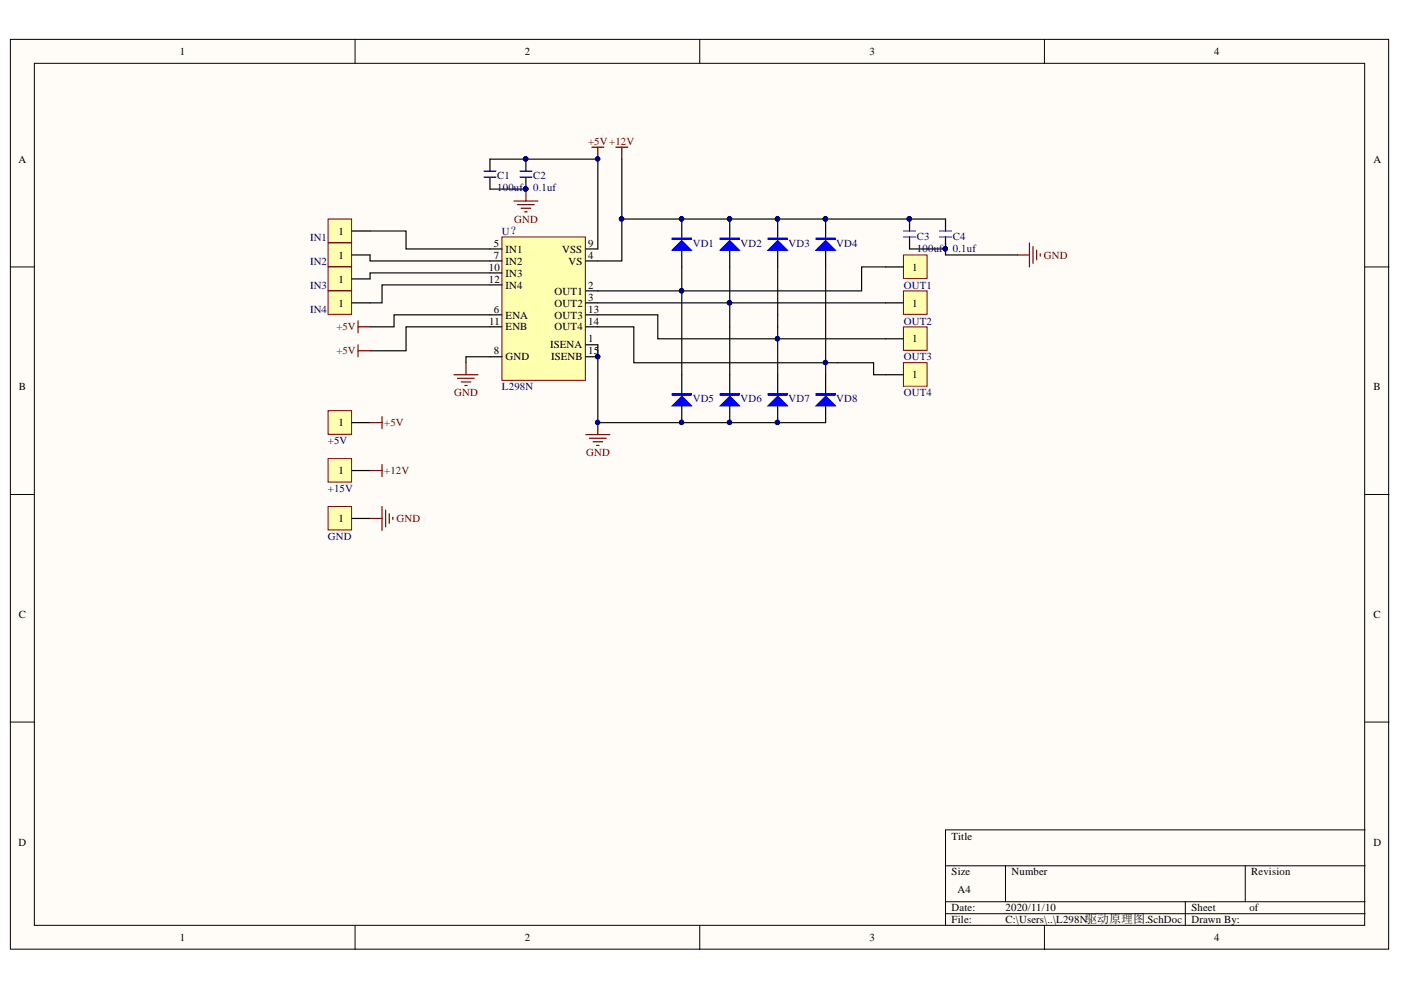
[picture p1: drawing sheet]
<svg xmlns="http://www.w3.org/2000/svg" width="297mm" height="210mm" viewBox="0 0 297 210" stroke-linecap="round" stroke-linejoin="round" font-family="sans-serif">
<g fill="#fffcf8" stroke="#000" stroke-width=".21">
<path d="M2.2 8.3h292.2v192.9h-292.2z"/>
<path d="M7.3 13.4h282v182.8h-282z"/>
</g>
<g fill="none" stroke="#000" stroke-width=".21">
<path d="M75.3 8.3v5.1M148.4 8.3v5.1M221.4 8.3v5.1M2.2 56.6h5.1M289.4 56.6h5.1M2.2 104.8h5.1M289.4 104.8h5.1M2.2 153.1h5.1M289.4 153.1h5.1M289.4 176h-88.9v20.3M75.3 196.3v5M148.4 196.3v5"/>
<path d="M200.5 183.6h88.9M200.5 191.2h88.9M200.5 193.7h88.9M213.2 183.6v7.6M221.4 196.3v5M251.3 191.2v5.1M264 183.6v7.6"/>
</g>
<path d="M69.6 46.4h4.9v5h-4.9z" fill="#ffffb0" stroke="#800000" stroke-width=".21"/>
<path d="M74.6 49h3.9" fill="none" stroke="#000" stroke-width=".25"/>
<path d="M69.6 51.5h4.9v5h-4.9z" fill="#ffffb0" stroke="#800000" stroke-width=".21"/>
<path d="M74.6 54.1h3.9" fill="none" stroke="#000" stroke-width=".25"/>
<path d="M69.6 56.6h4.9v5h-4.9z" fill="#ffffb0" stroke="#800000" stroke-width=".21"/>
<path d="M74.6 59.1h3.9" fill="none" stroke="#000" stroke-width=".25"/>
<path d="M69.6 61.7h4.9v5h-4.9z" fill="#ffffb0" stroke="#800000" stroke-width=".21"/>
<path d="M144.5 46.4v4.1M144.5 52.8v3.8M74.6 64.2h3.9" fill="none" stroke="#000" stroke-width=".25"/>
<path d="M78.5 49h7.6v3.8h17.8M78.5 54.1v1.2h25.4M103.9 57.9h-25.4v1.2M103.9 40.1h7.6M103.9 60.4h-22.9v3.8h-2.5M103.9 66.8h-20.4v2.5h-5M103.9 69.3h-17.8v5.1h-7.6M103.9 75.6h-5.1v1.3" fill="none" stroke="#080d02" stroke-width=".25"/>
<g fill="none" stroke="#800000" stroke-width=".25">
<path d="M125.5 31.2h2.5M126.8 31.2v2.5M130.6 31.2h2.5M131.8 31.2v2.5M109 42.6h5M109.7 43.4h3.6M110.5 44.2h2M111.2 44.9h.6M111.5 40.1v2.5M96.3 79.5h5M98.8 76.9v2.6M97 80.2h3.6"/>
<path d="M97.8 81h2M98.5 81.7h.5"/>
</g>
<g fill="#000080" stroke="#000080" stroke-width=".21">
<circle cx="111.4" cy="40" r=".46"/>
<circle cx="126.7" cy="33.7" r=".46"/>
<circle cx="144.5" cy="46.4" r=".46"/>
</g>
<path d="M142.5 53l2-2 2.1 2z" fill="#00f"/>
<path d="M142.5 53l2-2 2.1 2zM142.5 50.5h4.1v.3h-4.1zM142.5 50.6h4.1" fill="none" stroke="#00f" stroke-width=".25"/>
<g fill="#000080" stroke="#000080" stroke-width=".21">
<circle cx="144.5" cy="46.4" r=".46"/>
<circle cx="154.7" cy="46.4" r=".46"/>
</g>
<path d="M154.7 46.4v4.1M154.7 52.8v3.8" fill="none" stroke="#000" stroke-width=".25"/>
<path d="M152.7 53l2-2 2 2z" fill="#00f"/>
<path d="M152.7 53l2-2 2 2zM152.7 50.5h4v.3h-4zM152.7 50.6h4" fill="none" stroke="#00f" stroke-width=".25"/>
<g fill="#000080" stroke="#000080" stroke-width=".21">
<circle cx="154.7" cy="46.4" r=".46"/>
<circle cx="164.8" cy="46.4" r=".46"/>
</g>
<path d="M164.9 46.4v4.1M164.9 52.8v3.8" fill="none" stroke="#000" stroke-width=".25"/>
<path d="M162.8 53l2.1-2 2 2z" fill="#00f"/>
<path d="M162.8 53l2.1-2 2 2zM162.8 50.5h4.1v.3h-4.1zM162.8 50.6h4.1" fill="none" stroke="#00f" stroke-width=".25"/>
<g fill="#000080" stroke="#000080" stroke-width=".21">
<circle cx="164.8" cy="46.4" r=".46"/>
<circle cx="175" cy="46.4" r=".46"/>
</g>
<path d="M175.1 46.4v4.1M175.1 52.8v3.8" fill="none" stroke="#000" stroke-width=".25"/>
<path d="M173 53l2.1-2 2 2z" fill="#00f"/>
<path d="M173 53l2.1-2 2 2zM173 50.5h4.1v.3h-4.1zM173 50.6h4.1" fill="none" stroke="#00f" stroke-width=".25"/>
<g fill="#000080" stroke="#000080" stroke-width=".21">
<circle cx="175" cy="46.4" r=".46"/>
<circle cx="144.5" cy="89.6" r=".46"/>
</g>
<path d="M215.7 54.1h2.6M218.3 51.5v5.1M219 52.3v3.5M219.8 53v2.1M220.6 53.8v.5" fill="none" stroke="#800000" stroke-width=".25"/>
<path d="M144.5 79.5v4M144.5 85.8v3.8" fill="none" stroke="#000" stroke-width=".25"/>
<path d="M142.5 86.1l2-2.1 2.1 2.1z" fill="#00f"/>
<path d="M142.5 86.1l2-2.1 2.1 2.1zM142.5 83.5h4.1v.3h-4.1zM142.5 83.6h4.1" fill="none" stroke="#00f" stroke-width=".25"/>
<g fill="#000080" stroke="#000080" stroke-width=".21">
<circle cx="144.5" cy="89.6" r=".46"/>
<circle cx="154.7" cy="89.6" r=".46"/>
</g>
<path d="M154.7 79.5v4M154.7 85.8v3.8" fill="none" stroke="#000" stroke-width=".25"/>
<path d="M152.7 86.1l2-2.1 2 2.1z" fill="#00f"/>
<path d="M152.7 86.1l2-2.1 2 2.1zM152.7 83.5h4v.3h-4zM152.7 83.6h4" fill="none" stroke="#00f" stroke-width=".25"/>
<g fill="#000080" stroke="#000080" stroke-width=".21">
<circle cx="154.7" cy="89.6" r=".46"/>
<circle cx="164.8" cy="89.6" r=".46"/>
</g>
<path d="M164.9 79.5v4M164.9 85.8v3.8" fill="none" stroke="#000" stroke-width=".25"/>
<path d="M162.8 86.1l2.1-2.1 2 2.1z" fill="#00f"/>
<path d="M162.8 86.1l2.1-2.1 2 2.1zM162.8 83.5h4.1v.3h-4.1zM162.8 83.6h4.1" fill="none" stroke="#00f" stroke-width=".25"/>
<circle cx="164.8" cy="89.6" r=".46" fill="#000080" stroke="#000080" stroke-width=".21"/>
<path d="M175.1 79.5v4M175.1 85.8v3.8" fill="none" stroke="#000" stroke-width=".25"/>
<path d="M173 86.1l2.1-2.1 2 2.1z" fill="#00f"/>
<path d="M173 86.1l2.1-2.1 2 2.1zM173 83.5h4.1v.3h-4.1zM173 83.6h4.1" fill="none" stroke="#00f" stroke-width=".25"/>
<path d="M124.2 92.1h5.1M125 92.9h3.5M125.7 93.7h2.1M126.5 94.4h.5M126.8 89.6v2.5" fill="none" stroke="#800000" stroke-width=".25"/>
<circle cx="126.7" cy="89.6" r=".46" fill="#000080" stroke="#000080" stroke-width=".21"/>
<path d="M191.5 54.1h5.1v4.9h-5.1z" fill="#ffffb0" stroke="#800000" stroke-width=".21"/>
<path d="M187.8 56.6h3.8" fill="none" stroke="#000" stroke-width=".25"/>
<path d="M192.8 52.8h7.7" fill="none" stroke="#080d02" stroke-width=".25"/>
<circle cx="200.4" cy="52.7" r=".46" fill="#000080" stroke="#000080" stroke-width=".21"/>
<path d="M191.5 61.7h5.1v5h-5.1z" fill="#ffffb0" stroke="#800000" stroke-width=".21"/>
<path d="M187.8 64.2h3.8" fill="none" stroke="#000" stroke-width=".25"/>
<path d="M191.5 69.3h5.1v5h-5.1z" fill="#ffffb0" stroke="#800000" stroke-width=".21"/>
<path d="M187.8 71.8h3.8" fill="none" stroke="#000" stroke-width=".25"/>
<path d="M191.5 76.9h5.1v5h-5.1z" fill="#ffffb0" stroke="#800000" stroke-width=".21"/>
<path d="M187.8 79.5h3.8" fill="none" stroke="#000" stroke-width=".25"/>
<path d="M144.5 56.6v22.9M154.7 56.6v22.9M164.9 56.6v22.9M175.1 56.6v22.9M126.8 69.3h7.6v7.6h50.8v2.6h2.6" fill="none" stroke="#080d02" stroke-width=".25"/>
<g fill="#000080" stroke="#000080" stroke-width=".21">
<circle cx="144.5" cy="61.6" r=".46"/>
<circle cx="154.7" cy="64.2" r=".46"/>
<circle cx="164.8" cy="71.8" r=".46"/>
<circle cx="175" cy="76.9" r=".46"/>
</g>
<path d="M69.6 87.1h4.9v5h-4.9z" fill="#ffffb0" stroke="#800000" stroke-width=".21"/>
<path d="M74.6 89.6h3.9" fill="none" stroke="#000" stroke-width=".25"/>
<path d="M69.6 97.2h4.9v5h-4.9z" fill="#ffffb0" stroke="#800000" stroke-width=".21"/>
<path d="M74.6 99.8h3.9" fill="none" stroke="#000" stroke-width=".25"/>
<path d="M69.6 107.4h4.9v5h-4.9z" fill="#ffffb0" stroke="#800000" stroke-width=".21"/>
<path d="M74.6 109.9h3.9" fill="none" stroke="#000" stroke-width=".25"/>
<path d="M78.5 89.6h2.5M78.5 99.8h2.5M81 88.3v2.6M81 98.5v2.5M78.5 109.9h2.5M81 107.4v5.1M81.8 108.1v3.6M82.5 108.9v2M83.3 109.7v.5" fill="none" stroke="#800000" stroke-width=".25"/>
<path d="M106.4 50.2h17.7v30.4h-17.7z" fill="#ffffb0" stroke="#800000" stroke-width=".21"/>
<g fill="none" stroke="#000" stroke-width=".25">
<path d="M103.9 33.7v2.6M103.9 37.6v2.5M111.5 33.7v2.6M111.5 37.6v2.5M103.9 52.8h2.5M103.9 55.3h2.5M103.9 57.9h2.5M124.2 52.8h2.6M124.2 55.3h2.6M192.8 46.4v2.6M192.8 50.2v2.6M200.5 46.4v2.6"/>
<path d="M200.5 50.2v2.6M103.9 60.4h2.5M103.9 66.8h2.5M103.9 69.3h2.5M103.9 75.6h2.5M124.2 66.8h2.6M124.2 69.3h2.6M124.2 75.6h2.6M124.2 73.1h2.6M124.2 64.2h2.6M124.2 61.7h2.6"/>
</g>
<g fill="#000080" stroke="#000080" stroke-width=".21">
<circle cx="126.7" cy="75.6" r=".46"/>
<circle cx="111.4" cy="33.7" r=".46"/>
<circle cx="126.7" cy="33.7" r=".46"/>
<circle cx="126.7" cy="89.6" r=".46"/>
<circle cx="144.5" cy="89.6" r=".46"/>
<circle cx="154.7" cy="89.6" r=".46"/>
<circle cx="164.8" cy="89.6" r=".46"/>
<circle cx="164.8" cy="71.8" r=".46"/>
<circle cx="154.7" cy="64.2" r=".46"/>
<circle cx="144.5" cy="61.6" r=".46"/>
<circle cx="131.8" cy="46.4" r=".47"/>
<circle cx="111.4" cy="40" r=".46"/>
<circle cx="192.8" cy="46.4" r=".47"/>
<circle cx="144.5" cy="46.4" r=".46"/>
<circle cx="154.7" cy="46.4" r=".46"/>
<circle cx="164.8" cy="46.4" r=".46"/>
<circle cx="175" cy="46.4" r=".46"/>
<circle cx="200.4" cy="52.7" r=".46"/>
</g>
<path d="M103.9 33.7h22.9v19.1M131.8 33.7v21.6h-5M131.8 46.4h68.7M187.8 56.6h-5.1v5.1h-55.9M200.5 51.5v2.6h15.2M126.8 73.1v16.5h48.3M126.8 66.8h12.7v5h48.3M126.8 64.2h61" fill="none" stroke="#080d02" stroke-width=".25"/>
<path d="M75.9 68v2.6M75.9 73.1v2.5M75.9 74.4h2.6M75.9 69.3h2.6" fill="none" stroke="#800000" stroke-width=".25"/>
<path d="M102.6 37.6h2.5M102.6 36.3h2.5M110.2 37.6h2.6M110.2 36.3h2.6M191.6 50.2h2.5M191.6 49h2.5M199.2 50.2h2.5M199.2 49h2.5" fill="none" stroke="#00f" stroke-width=".25"/>
<g font-size="2.3">
<text x="38.2" y="11.7">1</text>
<text x="111.2" y="11.7">2</text>
<text x="184.3" y="11.7">3</text>
<text x="257.4" y="11.7">4</text>
<text x="3.9" y="34.5">A</text>
<text x="291.2" y="34.5">A</text>
<text x="71.7" y="49.8">1</text>
<text x="104.7" y="52.3">5</text>
<text x="107.2" y="53.6">IN1</text>
<text x="119.2" y="53.6">VSS</text>
<text x="124.7" y="52.3">9</text>
<text x="71.7" y="54.9">1</text>
<text x="71.7" y="59.9">1</text>
<text x="103.6" y="57.4">10</text>
<text x="103.6" y="59.9">12</text>
<text x="104.7" y="54.9">7</text>
<text x="107.2" y="56.1">IN2</text>
<text x="107.2" y="58.7">IN3</text>
<text x="120.6" y="56.1">VS</text>
<text x="124.7" y="54.9">4</text>
<text x="193.4" y="57.4">1</text>
<text x="71.7" y="65">1</text>
<text x="107.2" y="61.2">IN4</text>
<text x="117.6" y="65">OUT2</text>
<text x="117.6" y="62.5">OUT1</text>
<text x="124.7" y="63.7">3</text>
<text x="124.7" y="61.2">2</text>
<text x="193.4" y="65">1</text>
<text x="103.7" y="68.8">11</text>
<text x="104.7" y="66.3">6</text>
<text x="107.2" y="67.5">ENA</text>
<text x="107.2" y="70.1">ENB</text>
<text x="117.6" y="70.1">OUT4</text>
<text x="117.6" y="67.5">OUT3</text>
<text x="124.7" y="68.8">14</text>
<text x="124.7" y="66.3">13</text>
<text x="104.7" y="75.1">8</text>
<text x="107.2" y="76.4">GND</text>
<text x="116.7" y="73.9">ISENA</text>
<text x="116.8" y="76.4">ISENB</text>
<text x="124.7" y="75.1">15</text>
<text x="124.7" y="72.6">1</text>
<text x="193.4" y="72.6">1</text>
<text x="4" y="82.8">B</text>
<text x="193.4" y="80.2">1</text>
<text x="291.2" y="82.8">B</text>
<text x="71.7" y="90.4">1</text>
<text x="71.7" y="100.5">1</text>
<text x="71.7" y="110.7">1</text>
<text x="4" y="131">C</text>
<text x="291.2" y="131">C</text>
<text x="3.9" y="179.3">D</text>
<text x="201.8" y="178">Title</text>
<text x="291.2" y="179.3">D</text>
<text x="201.8" y="185.6">Size</text>
<text x="214.5" y="185.6">Number</text>
<text x="265.3" y="185.6">Revision</text>
<text x="203" y="189.4">A4</text>
<text x="201.8" y="193.2">Date:</text>
<text x="201.8" y="195.8">File:</text>
<text x="213.2" y="193.2">2020/11/10</text>
<text x="213.2" y="195.8">C:\Users\..\L298N驱动原理图.SchDoc</text>
<text x="252.6" y="193.2">Sheet</text>
<text x="252.6" y="195.8">Drawn By:</text>
<text x="264.9" y="193.2">of</text>
<text x="38.2" y="199.6">1</text>
<text x="111.2" y="199.6">2</text>
<text x="184.3" y="199.6">3</text>
<text x="257.4" y="199.6">4</text>
</g>
<g font-size="2.3" fill="#800000">
<text x="124.7" y="30.7">+5V+12V</text>
<text x="109" y="47.2">GND</text>
<text x="221.3" y="54.9">GND</text>
<text x="71.3" y="70.1">+5V</text>
<text x="71.3" y="75.1">+5V</text>
<text x="96.3" y="84">GND</text>
<text x="81.5" y="90.4">+5V</text>
<text x="81.5" y="100.5">+12V</text>
<text x="124.3" y="96.7">GND</text>
<text x="84.1" y="110.7">GND</text>
</g>
<g font-size="2.3" fill="#000080">
<text x="105.4" y="38">C1</text>
<text x="105.4" y="40.6">100uf</text>
<text x="113" y="38">C2</text>
<text x="113" y="40.6">0.1uf</text>
<text x="65.7" y="51.1">IN1</text>
<text x="106.4" y="49.8">U？</text>
<text x="146.9" y="52.3">VD1</text>
<text x="157" y="52.3">VD2</text>
<text x="167.2" y="52.3">VD3</text>
<text x="177.3" y="52.3">VD4</text>
<text x="194.4" y="50.8">C3</text>
<text x="194.4" y="53.3">100uf</text>
<text x="202" y="50.8">C4</text>
<text x="202" y="53.3">0.1uf</text>
<text x="65.7" y="56.1">IN2</text>
<text x="65.7" y="61.2">IN3</text>
<text x="191.6" y="61.2">OUT1</text>
<text x="65.7" y="66.3">IN4</text>
<text x="191.6" y="68.8">OUT2</text>
<text x="191.6" y="76.4">OUT3</text>
<text x="106.4" y="82.8">L298N</text>
<text x="146.9" y="85.3">VD5</text>
<text x="157" y="85.3">VD6</text>
<text x="167.2" y="85.3">VD7</text>
<text x="177.3" y="85.3">VD8</text>
<text x="191.6" y="84">OUT4</text>
<text x="69.5" y="94.2">+5V</text>
<text x="69.5" y="104.4">+15V</text>
<text x="69.5" y="114.5">GND</text>
</g>
</svg>
